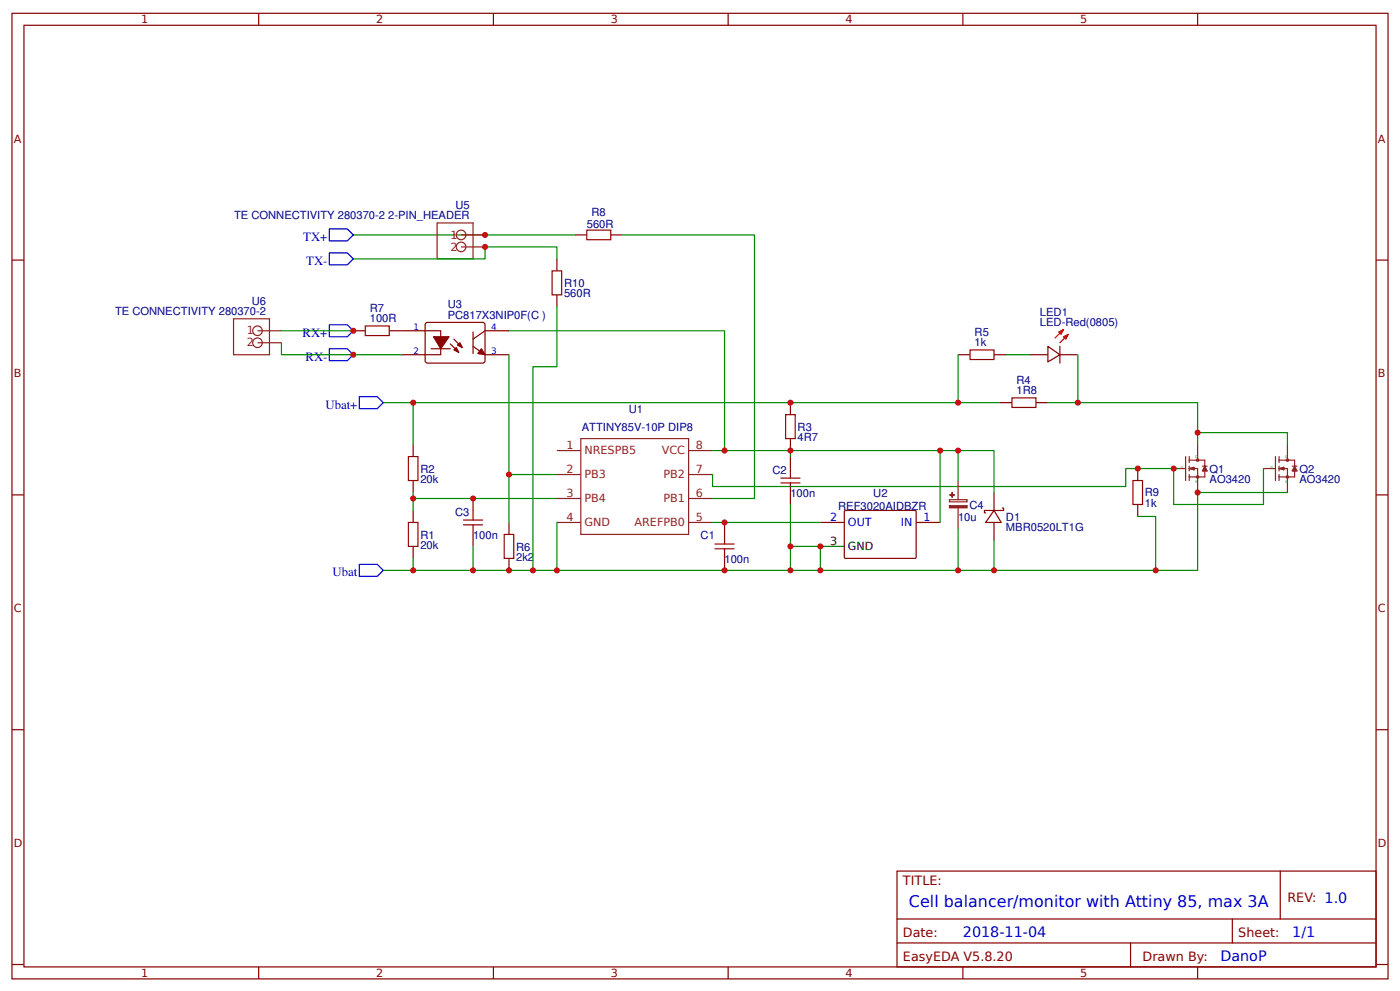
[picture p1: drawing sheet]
<svg xmlns="http://www.w3.org/2000/svg" width="309mm" height="219mm" viewBox="0 0 309 219" stroke-linecap="round" stroke-linejoin="round" font-family="sans-serif">
<g fill="none" stroke="#800" stroke-width=".26">
<path d="M2.6 2.9h304.1v213.3h-304.1zM5.3 5.6h298.7v207.9h-298.7zM57.1 2.9v2.7M109 2.9v2.7M160.9 2.9v2.7M212.7 2.9v2.7M264.6 2.9v2.7M2.6 57.4h2.7M123 57.2v2.6M127 51.9h2.6M134.9 51.9h2.7M304 57.4h2.7"/>
<path d="M78.1 73.1h2.6M86 73.1h11.4v5.2h-8.8M94.2 71.3h12.7l.3 .4-.1 8.2-.5 .3-12.4-.1-.3-.4v-8zM95.2 77h4.3M99.5 76l1.8 1.8M100.3 74.9l1.8 1.9M104.5 73.3v4.8M104.5 76.5l2.7 1.8h5.2M112.4 73.1h-5.2l-2.7 1.8M123 65.1v2.7M211.7 78.3h2.6M219.6 78.3h2.6"/>
<path d="M227.5 78.3h4M231.5 76.5l2.7 1.8-2.7 1.6zM234.2 78.3h3.9M234.2 76.5v3.7M91.3 98.2v2.6M174.6 88.9v2.7M174.6 96.9v2.6M220.9 88.9h2.7M228.9 88.9h2.6M2.6 109.3h2.7M91.3 106.1v2.7M91.3 112.7v2.7"/>
<path d="M104.5 110.1v2.6M104.5 118v2.7M112.4 115.4v2.6M160.1 115.4v2.6M174.6 100.8v2.7M174.6 108.8v2.6M181.2 115.4h5.3M186.7 112.8h15.6l.1 .2v10.2l-.3 .1h-15.4l-.2-.2v-10.1zM202.4 115.4h5.3M219.6 112.7l1.6 2.7h-3.4zM219.6 108.8v3.9M219.6 115.4v4"/>
<path d="M221.5 112.2h.2v.5h-4.2v.6h.3M251.4 103.5v2.6M251.4 111.4v2.7M304 109.3h2.7M91.3 120.7v2.6M112.4 123.3v2.7M160.1 123.3v2.7M2.6 161.2h2.7M304 161.2h2.7M198.2 192.4h105.8v21.1h-105.8zM282.8 192.4v10.6M2.6 213h2.7"/>
<path d="M57.1 213.5v2.7M109 213.5v2.7M160.9 213.5v2.7M198.2 203h105.8M198.2 208.3h105.8M212.7 213.5v2.7M249.8 208.3v5.2M264.6 213.5v2.7M272.3 203v5.3M304 213h2.7"/>
</g>
<g fill="none" stroke="#8d2323" stroke-width=".26">
<path d="M96.6 49.2h7.9v8h-7.9zM101.9 51.9h5.3M101.9 54.5h5.3M51.6 70.4h7.9v7.9h-7.9zM56.9 73.1h5.3M56.9 75.7h5.3M123 99.5h5.3M128.3 96.9h23.8v21.1h-23.8zM152.1 99.5h5.3M264.6 98.2v3.4M284.4 98.2v3.4M123 115.4h5.3"/>
<path d="M123 110.1h5.3M123 104.8h5.3M152.1 115.4h5.3M152.1 110.1h5.3M152.1 104.8h5.3M209.8 110.4h3.9v.4h-3.9zM211.7 106.1v4.3M211.7 112.2v4.5M259.3 103.5h2.6M261.9 100.8v5.3M262.7 103.5h1.9v5.3M262.7 101.6h3.5v1.9"/>
<path d="M262.7 100.8v1.4M262.7 102.9v1.1M262.7 104.8v1.3M262.7 103.5l1.1 .2M263.3 103.5l.5 .2M263.8 103.2l-1.1 .3M263.8 103.2v.5M263.8 103.2l-.8 .3 .8 .2M265.6 102.9h1.1M266.2 103.7v1.6h-3.5M266.2 102.9l.5 1.1h-1.1zM266.2 103.5l.2 .5"/>
<path d="M266.2 103.5l-.3 .5M266.2 103.5l.2 .2M266.2 103.5l-.3 .2M279.1 103.5h2.7M281.8 100.8v5.3M282.6 103.5h1.8v5.3M282.6 101.6h3.4v1.9M282.6 100.8v1.4M282.6 102.9v1.1M282.6 104.8v1.3M282.6 103.5l1 .2M283.1 103.5l.5 .2"/>
<path d="M283.6 103.2l-1 .3M283.6 103.2v.5M283.6 103.2l-.8 .3 .8 .2M285.5 102.9h1M286 103.7v1.6h-3.4M286 102.9l.5 1.1h-1zM286 103.5l.3 .5M286 103.5l-.2 .5M286 103.5l.3 .2M286 103.5l-.2 .2"/>
<circle cx="101.9" cy="54.5" r="1.06"/>
<circle cx="101.9" cy="51.9" r="1.06"/>
<circle cx="56.9" cy="75.7" r="1.06"/>
<circle cx="56.9" cy="73.1" r="1.06"/>
<circle cx="264.6" cy="101.6" r=".26"/>
<circle cx="264.6" cy="105.3" r=".26"/>
<circle cx="284.4" cy="105.3" r=".26"/>
<circle cx="284.4" cy="101.6" r=".26"/>
</g>
<path d="M181.2 120.7h5.3" fill="none" stroke="#000" stroke-width=".26"/>
<g fill="none" stroke="#a00000" stroke-width=".26">
<path d="M122 59.8h2.1v5.3h-2.1zM129.6 50.8h5.3v2.1h-5.3zM80.7 72h5.3v2.1h-5.3zM214.3 77.3h5.3v2.1h-5.3zM173.6 91.6h2.1v5.3h-2.1zM223.6 87.9h5.3v2.1h-5.3zM90.2 115.4h2.1v5.3h-2.1zM90.2 100.8h2.1v5.3h-2.1zM102.4 115.9h4.2M102.4 114.9h4.2M104.5 112.7v2.2M104.5 115.9v2.1"/>
<path d="M111.4 118h2.1v5.3h-2.1zM160.1 118v2.1M172.5 106.7h4.2M172.5 105.6h4.2M174.6 103.5v2.1M174.6 106.7v2.1M250.3 106.1h2.1v5.3h-2.1zM158 121.2h4.2M158 120.1h4.2M160.1 121.2v2.1"/>
</g>
<g fill="none" stroke="#080" stroke-width=".26">
<path d="M78.1 57.2h29.1v-2.7h15.8v2.7M78.1 51.9h48.9M137.6 51.9h29.1v58.2h-9.3M62.2 75.7v2.6h26.4M62.2 73.1h15.9M112.4 73.1h47.7v26.4M112.4 78.3v26.5h10.6M123 67.8v13.2h-5.3v45M211.7 78.3v10.6M222.2 78.3h5.3M238.1 78.3v10.6M84.7 88.9h136.2"/>
<path d="M91.3 88.9v9.3M157.4 99.5h62.2v9.3M174.6 99.5v1.3M207.7 99.5v15.9M211.7 99.5v6.6M231.5 88.9h33.1v9.3M264.6 95.5h19.8v2.7M91.3 108.8v3.9M91.3 110.1h31.7M112.4 104.8v10.6M123 115.4v10.6M157.4 115.4h23.8"/>
<path d="M174.6 111.4v14.6M211.7 116.7v9.3M219.6 119.4v6.6h-38.4M251.4 114.1h3.9v11.9M259.3 103.5v7.9h19.8v-7.9M260.6 103.5h-11.9v3.9h-91.3v-2.6M284.4 108.8h-19.8v17.2h-45M84.7 126h6.6M91.3 123.3v2.7h13.2M104.5 120.7v5.3h76.7v-5.3h-6.6"/>
</g>
<path d="M72.8 50.6h3.9l1.4 1.3-1.4 1.3h-3.9zM72.8 55.9h3.9l1.4 1.3-1.4 1.3h-3.9zM72.8 71.7h3.9l1.4 1.4-1.4 1.3h-3.9zM72.8 77h3.9l1.4 1.3-1.4 1.4h-3.9zM79.4 87.6h3.9l1.4 1.3-1.4 1.3h-3.9zM79.4 124.6h3.9l1.4 1.4-1.4 1.3h-3.9z" fill="none" stroke="#00f" stroke-width=".26"/>
<g fill="#800" stroke="#800" stroke-width=".26">
<path d="M106.4 77l.8 1.3-1.6-.2z"/>
<path d="M100.3 77.3l.5-.5 .5 1z"/>
<path d="M101.1 76.2l.5-.5 .5 1.1z"/>
<path d="M95.8 74.4h3.4l-1.8 2.6z"/>
</g>
<g fill="#8d2323" stroke="#8d2323" stroke-width=".26">
<path d="M209.8 111.7h3.9v.5h-3.9z"/>
<path d="M209.8 109.3h1.1z"/>
<path d="M210.3 108.8l.1 1z"/>
</g>
<path d="M233.9 73.3l1-.5-.5 1zM234.9 74.4l1.1-.6-.5 1.1zM234.9 72.8l-1.8 1.8M236 73.8l-1.8 1.9" fill="none" stroke="#f00" stroke-width=".26"/>
<g fill="#c00">
<circle cx="123" cy="126" r=".66"/>
<circle cx="78.1" cy="73.1" r=".66"/>
<circle cx="264.6" cy="95.5" r=".66"/>
<circle cx="211.7" cy="88.9" r=".66"/>
<circle cx="255.3" cy="126" r=".66"/>
<circle cx="259.3" cy="103.5" r=".66"/>
<circle cx="211.7" cy="99.5" r=".66"/>
<circle cx="181.2" cy="120.7" r=".66"/>
<circle cx="174.6" cy="120.7" r=".66"/>
<circle cx="112.4" cy="104.8" r=".66"/>
<circle cx="174.6" cy="88.9" r=".66"/>
<circle cx="181.2" cy="126" r=".66"/>
<circle cx="91.3" cy="110.1" r=".66"/>
<circle cx="160.1" cy="115.4" r=".66"/>
<circle cx="160.1" cy="126" r=".66"/>
<circle cx="207.7" cy="99.5" r=".66"/>
<circle cx="174.6" cy="99.5" r=".66"/>
<circle cx="174.6" cy="126" r=".66"/>
<circle cx="104.5" cy="110.1" r=".66"/>
<circle cx="104.5" cy="126" r=".66"/>
<circle cx="91.3" cy="126" r=".66"/>
<circle cx="91.3" cy="88.9" r=".66"/>
<circle cx="219.6" cy="126" r=".66"/>
<circle cx="160.1" cy="99.5" r=".66"/>
<circle cx="112.4" cy="126" r=".66"/>
<circle cx="211.7" cy="126" r=".66"/>
<circle cx="238.1" cy="88.9" r=".66"/>
<circle cx="251.4" cy="103.5" r=".66"/>
<circle cx="264.6" cy="108.8" r=".66"/>
<circle cx="117.7" cy="126" r=".66"/>
<circle cx="107.2" cy="51.9" r=".66"/>
<circle cx="107.2" cy="54.5" r=".66"/>
<circle cx="78.1" cy="78.3" r=".66"/>
</g>
<text font-size="3.5" fill="#00f" x="200.8" y="200.3">Cell balancer/monitor with Attiny 85, max 3A</text>
<g font-size="3.2" fill="#00f">
<text x="212.7" y="206.9">2018-11-04</text>
<text x="285.5" y="206.9">1/1</text>
<text x="269.6" y="212.2">DanoP</text>
</g>
<g font-size="2.8" fill="#00f">
<text x="67" y="53.2">TX+</text>
<text x="67.7" y="58.5">TX-</text>
<text x="66.8" y="74.4">RX+</text>
<text x="67.5" y="79.7">RX-</text>
<text x="71.9" y="90.2">Ubat+</text>
<text x="73.5" y="127.3">Ubat</text>
</g>
<g font-size="2.8" fill="#800">
<text x="199.5" y="195.6">TITLE:</text>
<text x="284.4" y="199.3">REV: 1.0</text>
<text x="199.5" y="206.9">Date:</text>
<text x="273.6" y="206.9">Sheet:</text>
<text x="199.5" y="212.2">EasyEDA V5.8.20</text>
<text x="252.4" y="212.2">Drawn By:</text>
</g>
<g font-size="2.5" fill="#800">
<text x="31.2" y="5.2">1</text>
<text x="83.1" y="5.2">2</text>
<text x="134.9" y="5.2">3</text>
<text x="186.8" y="5.2">4</text>
<text x="238.7" y="5.2">5</text>
<text x="3" y="31.5">A</text>
<text x="304.4" y="31.5">A</text>
<text x="3" y="83.4">B</text>
<text x="304.4" y="83.4">B</text>
<text x="3" y="135.2">C</text>
<text x="304.4" y="135.2">C</text>
<text x="3" y="187.1">D</text>
<text x="304.4" y="187.1">D</text>
<text x="31.2" y="215.8">1</text>
<text x="83.1" y="215.8">2</text>
<text x="134.9" y="215.8">3</text>
<text x="186.8" y="215.8">4</text>
<text x="238.7" y="215.8">5</text>
</g>
<g font-size="2.5" fill="#000080">
<text x="100.6" y="46.2">U5</text>
<text x="130.7" y="47.8">R8</text>
<text x="51.7" y="48.4">TE CONNECTIVITY 280370-2 2-PIN_HEADER</text>
<text x="129.6" y="50.2">560R</text>
<text x="124.6" y="65.7">560R</text>
<text x="124.6" y="63.4">R10</text>
<text x="25.4" y="69.6">TE CONNECTIVITY 280370-2</text>
<text x="55.6" y="67.3">U6</text>
<text x="81.7" y="71.2">100R</text>
<text x="81.7" y="68.9">R7</text>
<text x="98.9" y="70.4">PC817X3NIP0F(C )</text>
<text x="98.9" y="68.1">U3</text>
<text x="229.7" y="72">LED-Red(0805)</text>
<text x="229.7" y="69.7">LED1</text>
<text x="215.3" y="76.5">1k</text>
<text x="215.3" y="74.2">R5</text>
<text x="224.6" y="87.1">1R8</text>
<text x="224.6" y="84.8">R4</text>
<text x="128.5" y="95.2">ATTINY85V-10P DIP8</text>
<text x="138.9" y="91.3">U1</text>
<text x="176.2" y="95.2">R3</text>
<text x="176.2" y="97.4">4R7</text>
<text x="92.9" y="106.7">20k</text>
<text x="92.9" y="104.4">R2</text>
<text x="170.7" y="104.7">C2</text>
<text x="267.2" y="106.7">AO3420</text>
<text x="267.2" y="104.4">Q1</text>
<text x="287.1" y="106.7">AO3420</text>
<text x="287.1" y="104.4">Q2</text>
<text x="174.6" y="109.8">100n</text>
<text x="185.2" y="112.7">REF3020AIDBZR</text>
<text x="192.9" y="109.7">U2</text>
<text x="214.2" y="112.4">C4</text>
<text x="252.9" y="112">1k</text>
<text x="252.9" y="109.6">R9</text>
<text x="92.9" y="119">R1</text>
<text x="100.5" y="114">C3</text>
<text x="104.5" y="119">100n</text>
<text x="154.8" y="119">C1</text>
<text x="211.7" y="115.1">10u</text>
<text x="222.2" y="117.3">MBR0520LT1G</text>
<text x="222.3" y="115">D1</text>
<text x="92.9" y="121.3">20k</text>
<text x="114" y="123.9">2k2</text>
<text x="114" y="121.6">R6</text>
<text x="160.1" y="124.3">100n</text>
</g>
<g font-size="2.5" fill="#8d2323">
<text x="99.5" y="52.7">1</text>
<text x="99.5" y="55.3">2</text>
<text x="54.5" y="73.8">1</text>
<text x="54.5" y="76.5">2</text>
<text x="125.2" y="99.2">1</text>
<text x="129.1" y="100.3">NRESPB5</text>
<text x="146.2" y="100.3">VCC</text>
<text x="153.7" y="99.2">8</text>
<text x="125.2" y="104.5">2</text>
<text x="129.1" y="105.6">PB3</text>
<text x="146.6" y="105.6">PB2</text>
<text x="153.7" y="104.5">7</text>
<text x="125.2" y="109.8">3</text>
<text x="129.1" y="110.9">PB4</text>
<text x="146.6" y="110.9">PB1</text>
<text x="153.7" y="109.8">6</text>
<text x="125.2" y="115.1">4</text>
<text x="129.1" y="116.2">GND</text>
<text x="140.2" y="116.2">AREFPB0</text>
<text x="153.7" y="115.1">5</text>
</g>
<g font-size="2.5" fill="#00f">
<text x="183.4" y="115.1">2</text>
<text x="187.3" y="116.2">OUT</text>
<text x="199" y="116.2">IN</text>
<text x="204" y="115.1">1</text>
</g>
<g font-size="2.5">
<text x="183.4" y="120.4">3</text>
<text x="187.3" y="121.5">GND</text>
</g>
<g font-size="1.9" fill="#00f">
<text x="91.4" y="72.8">1</text>
<text x="108.5" y="72.8">4</text>
<text x="91.4" y="78.1">2</text>
<text x="108.5" y="78.1">3</text>
</g>
<g font-size=".8" fill="#238d23">
<text x="264.1" y="101.1">D</text>
<text x="283.9" y="101.1">D</text>
<text x="260.9" y="103.5">G</text>
<text x="264.1" y="106.7">S</text>
<text x="280.7" y="103.5">G</text>
<text x="283.9" y="106.7">S</text>
</g>
</svg>
